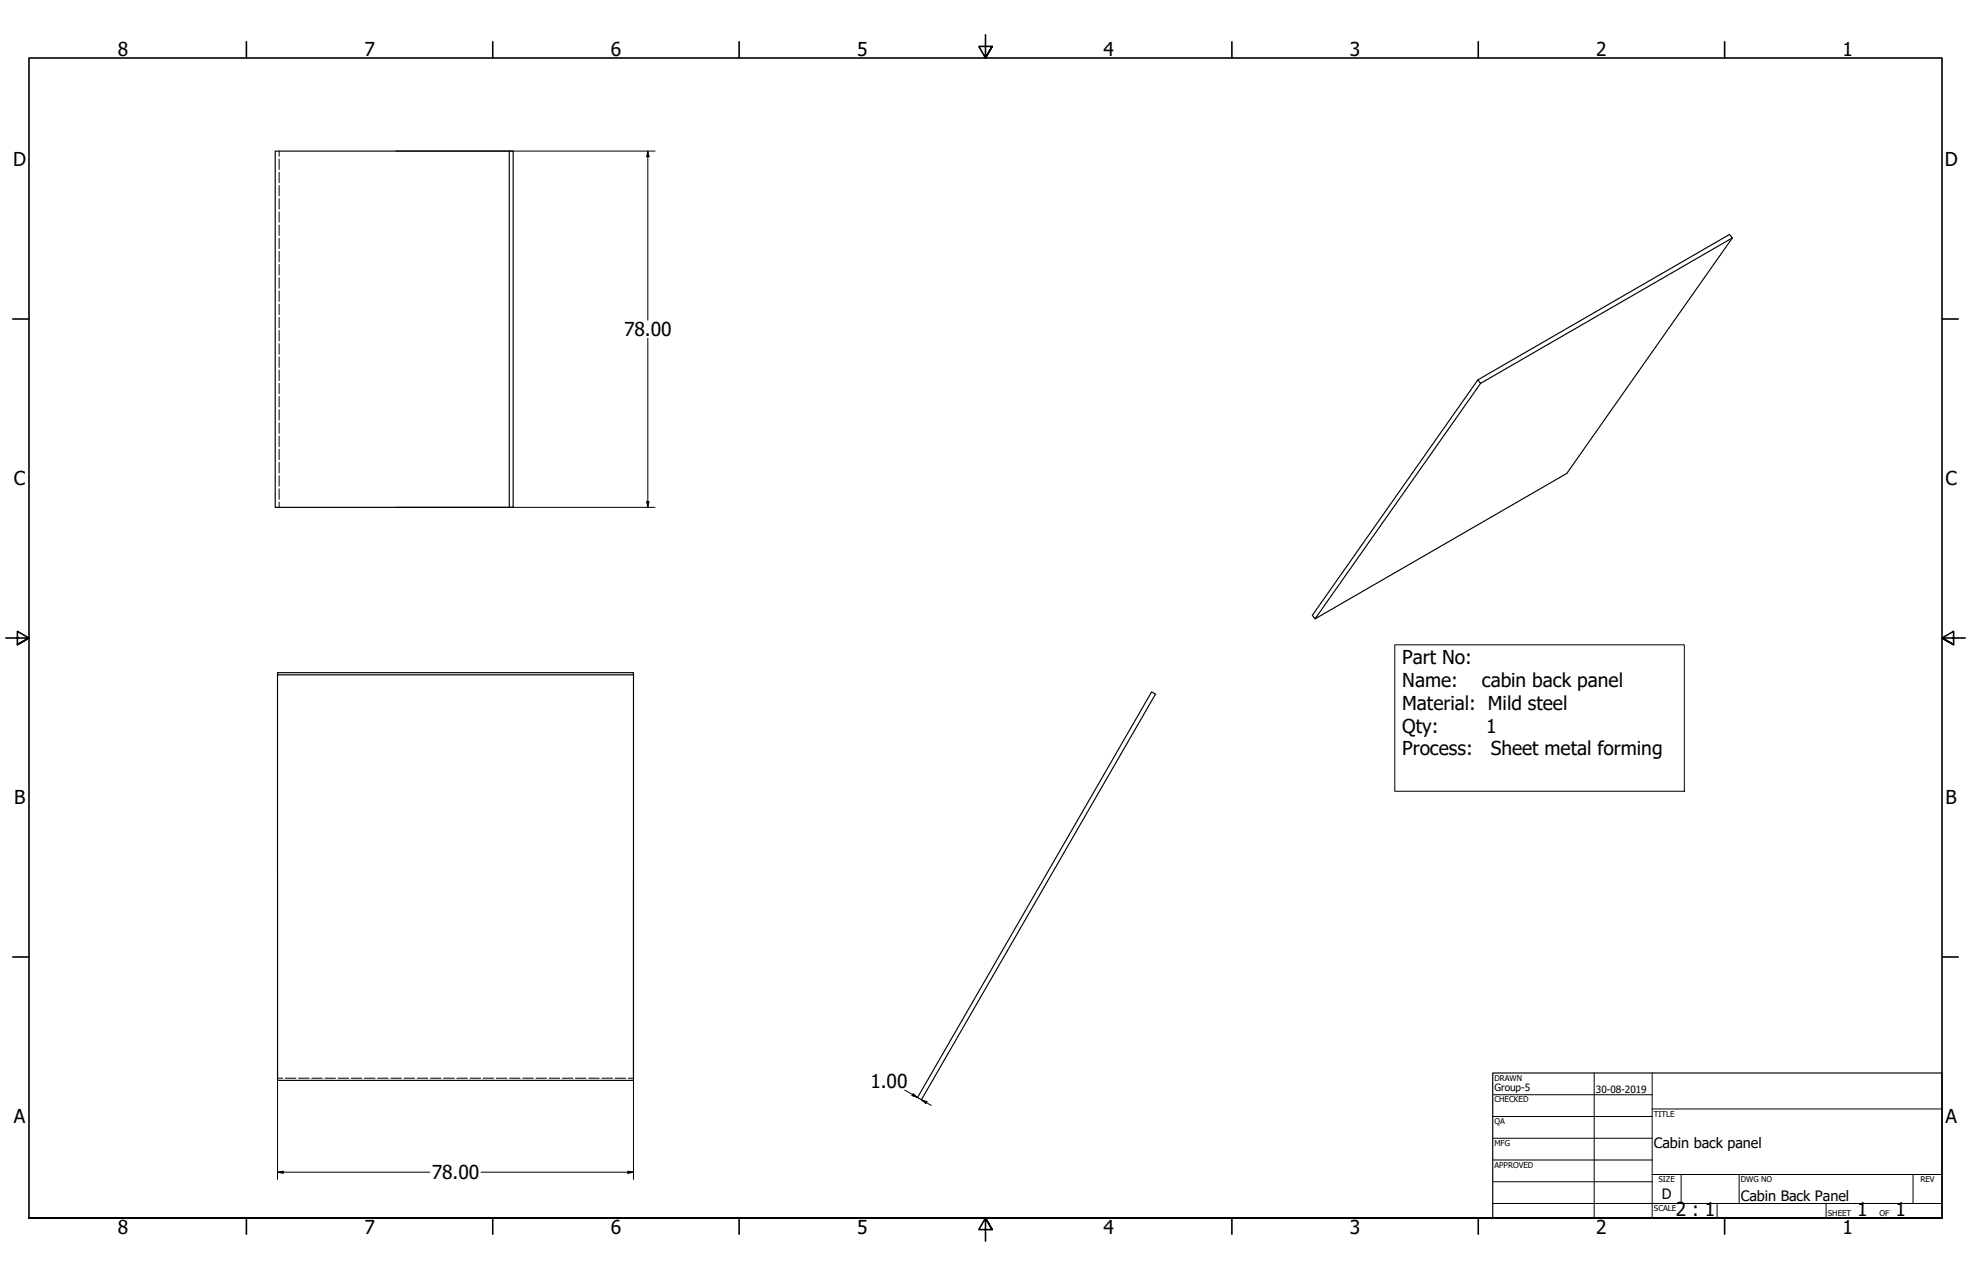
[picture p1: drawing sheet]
<svg xmlns="http://www.w3.org/2000/svg" width="864mm" height="559mm" viewBox="0 0 864 559" stroke-linecap="round" stroke-linejoin="round" font-family="sans-serif">
<!-- layer: Visible (ANSI) -->
<path d="M223.1 66.2h1.8v156h-1.8zM223.1 66.2h-102.5v156h102.5M759 104.2l-72.5 103.1-110.3 63.7 72.5-103.1M647.5 166.4l110.3-63.7 1.2 1.5-110.3 63.7zM647.5 166.4l-72.5 103.1 1.2 1.5M121.6 294.6h156v.9h-156zM121.6 295.5v177.6h156v-177.6M504.6 303l1.7 1-102.6 177.6-1.7-1z" fill="none" stroke="#000" stroke-width=".51"/>
<!-- layer: Hidden (ANSI) -->
<g fill="none" stroke="#000" stroke-width=".44">
<path d="M122.3 66.2v2.3M122.3 69.7v4.5M122.3 75.4v4.6M122.3 81.2v4.6M122.3 87v4.6M122.3 92.8v4.5M122.3 98.6v4.5M122.3 104.3v4.6M122.3 110.1v4.6M122.3 115.8v4.7M122.3 121.6v4.6M122.3 127.4v4.6"/>
<path d="M122.3 133.2v4.6M122.3 138.9v4.7M122.3 144.7v4.7M122.3 150.5v4.6M122.3 156.3v4.6M122.3 162.1v4.6M122.3 167.8v4.7M122.3 173.6v4.6M122.3 179.4v4.6M122.3 185.2v4.6M122.3 190.9v4.7M122.3 196.7v4.7"/>
<path d="M122.3 202.5v4.6M122.3 208.3v4.6M122.3 214.1v4.6M122.3 219.8v2.4M121.6 472.2h2.3M125 472.2h4.7M130.8 472.2h4.6M136.6 472.2h4.6M142.4 472.2h4.6M148.1 472.2h4.7M153.9 472.2h4.7M159.7 472.2h4.6"/>
<path d="M165.5 472.2h4.6M171.3 472.2h4.6M177 472.2h4.7M182.8 472.2h4.7M188.6 472.2h4.6M194.4 472.2h4.6M200.2 472.2h4.6M205.9 472.2h4.7M211.7 472.2h4.6M217.5 472.2h4.6M223.3 472.2h4.6M229 472.2h4.7"/>
<path d="M234.8 472.2h4.7M240.6 472.2h4.6M246.4 472.2h4.6M252.2 472.2h4.6M257.9 472.2h4.7M263.7 472.2h4.7M269.5 472.2h4.6M275.3 472.2h2.3"/>
</g>
<!-- layer: Border (ANSI) -->
<g fill="none" stroke="#000" stroke-width=".7">
<path d="M107.9 18.3v7.1M215.9 18.3v7.1M323.8 18.3v7.1M431.8 15.2v10.2l-2.9-5.1h5.8l-2.9 5.1 2.9-5.1M539.8 18.3v7.1M647.7 18.3v7.1M755.6 18.3v7.1M5.6 139.7h7.1M850.9 139.7h7.1M2.5 279.4h10.2l-5.1-2.9v5.8l5.1-2.9-5.1 2.9M861.1 279.4h-10.2l5.1-2.9v5.8l-5.1-2.9 5.1 2.9M5.6 419.1h7.1"/>
<path d="M850.9 419.1h7.1M12.7 533.4v-508h838.2v508h-838.2h838.2M107.9 533.4v7.1M215.9 533.4v7.1M323.8 533.4v7.1M434.7 538.5l-2.9-5.1 2.9 5.1h-5.8l2.9-5.1v10.2M539.8 533.4v7.1M647.7 533.4v7.1M755.6 533.4v7.1"/>
</g>
<!-- layer: Title (ANSI) -->
<g fill="none" stroke="#000" stroke-width=".44">
<path d="M654 479.4h69.9M698.5 469.9v63.5M723.9 469.9v63.5M654 488.9h69.9M654 498.5h69.9M723.9 485.6h127M654 508h69.9M654 517.5h69.9M723.9 514.3h127M736.6 514.3v12.7M762 514.3v12.7M838.2 514.3v12.7"/>
<path d="M654 527h196.9M752.3 527v6.4M800.1 527v6.4"/>
</g>
<path d="M654 469.9h196.9v63.5h-196.9z" fill="none" stroke="#000" stroke-width=".51"/>
<!-- layer: Dimension (ANSI) -->
<g fill="none" stroke="#000" stroke-width=".44">
<path d="M173.4 66.2h113.6M283.8 66.2l.6 2.4h-1.1zM283.8 66.2v74M283.8 148.1v74.1M283.3 219.6h1.1l-.6 2.6zM173.4 222.2h113.6M121.6 384.9v131.6M277.6 384.9v131.6M396.4 477.4l5.6 3.2M400.1 478.9l1.9 1.7-2.4-.8zM403.7 481.6l2.4 .8-.5 .9zM403.7 481.6l4.4 2.5"/>
<path d="M121.6 513.3l2.5-.4v.9zM121.6 513.3h66.7M210.8 513.3h66.8M275.1 512.9l2.5 .4-2.5 .5z"/>
</g>
<g fill="#000">
<path d="M283.8 66.2l.6 2.4h-1.1z" fill-rule="evenodd"/>
<path d="M283.3 219.6h1.1l-.6 2.6z" fill-rule="evenodd"/>
<path d="M400.1 478.9l1.9 1.7-2.4-.8z" fill-rule="evenodd"/>
<path d="M403.7 481.6l2.4 .8-.5 .9z" fill-rule="evenodd"/>
<path d="M121.6 513.3l2.5-.4v.9z" fill-rule="evenodd"/>
<path d="M275.1 512.9l2.5 .4-2.5 .5z" fill-rule="evenodd"/>
</g>
<!-- layer: Symbol (ANSI) -->
<path d="M611.1 282.4h126.9v64.1h-126.9z" fill="none" stroke="#000" stroke-width=".44"/>
<g font-size="8.4">
<text x="51.7" y="24.4">8</text>
<text x="159.6" y="24.4">7</text>
<text x="267.6" y="24.4">6</text>
<text x="375.5" y="24.4">5</text>
<text x="483.5" y="24.4">4</text>
<text x="591.4" y="24.4">3</text>
<text x="699.4" y="24.4">2</text>
<text x="807.3" y="24.4">1</text>
<text x="5.8" y="72.9">D</text>
<text x="852.1" y="72.9">D</text>
<text x="273.4" y="147.2">78.00</text>
<text x="6.1" y="212.6">C</text>
<text x="852.4" y="212.6">C</text>
<text x="614.4" y="290.7">Part No:</text>
<text x="614.4" y="300.7">Name:</text>
<text x="649.3" y="300.7">cabin back panel</text>
<text x="614.4" y="310.8">Material: Mild steel</text>
<text x="614.4" y="320.8">Qty:</text>
<text x="651.2" y="320.8">1</text>
<text x="614.4" y="330.8">Process:</text>
<text x="653.2" y="330.8">Sheet metal forming</text>
<text x="6.2" y="352.3">B</text>
<text x="852.5" y="352.3">B</text>
<text x="381.4" y="476.4">1.00</text>
<text x="6.1" y="492">A</text>
<text x="852.4" y="492">A</text>
<text x="189.2" y="516.4">78.00</text>
<text x="734.3" y="532.6">2 : 1</text>
<text x="813.8" y="532.6">1</text>
<text x="830.5" y="532.6">1</text>
<text x="51.7" y="540.5">8</text>
<text x="159.6" y="540.5">7</text>
<text x="267.6" y="540.5">6</text>
<text x="375.5" y="540.5">5</text>
<text x="483.5" y="540.5">4</text>
<text x="591.4" y="540.5">3</text>
<text x="699.4" y="540.5">2</text>
<text x="807.3" y="540.5">1</text>
</g>
<g font-size="6.3">
<text x="724.7" y="502.9">Cabin back panel</text>
<text x="728.1" y="524.9">D</text>
<text x="762.8" y="526.2">Cabin Back Panel</text>
</g>
<g font-size="4.4">
<text x="654.8" y="477.8">Group-5</text>
<text x="699.3" y="478.6">30-08-2019</text>
</g>
<g font-size="3.5">
<text x="654.8" y="473.2">DRAWN</text>
<text x="654.8" y="482.8">CHECKED</text>
<text x="724.7" y="488.9">TITLE</text>
<text x="654.8" y="492.3">QA</text>
<text x="654.8" y="501.8">MFG</text>
<text x="654.8" y="511.4">APPROVED</text>
<text x="726.7" y="517.7">SIZE</text>
<text x="762.8" y="517.7">DWG NO</text>
<text x="841.4" y="517.7">REV</text>
<text x="724.7" y="530.4">SCALE</text>
<text x="800.9" y="532.6">SHEET</text>
<text x="823.5" y="532.6">OF</text>
</g>
</svg>
